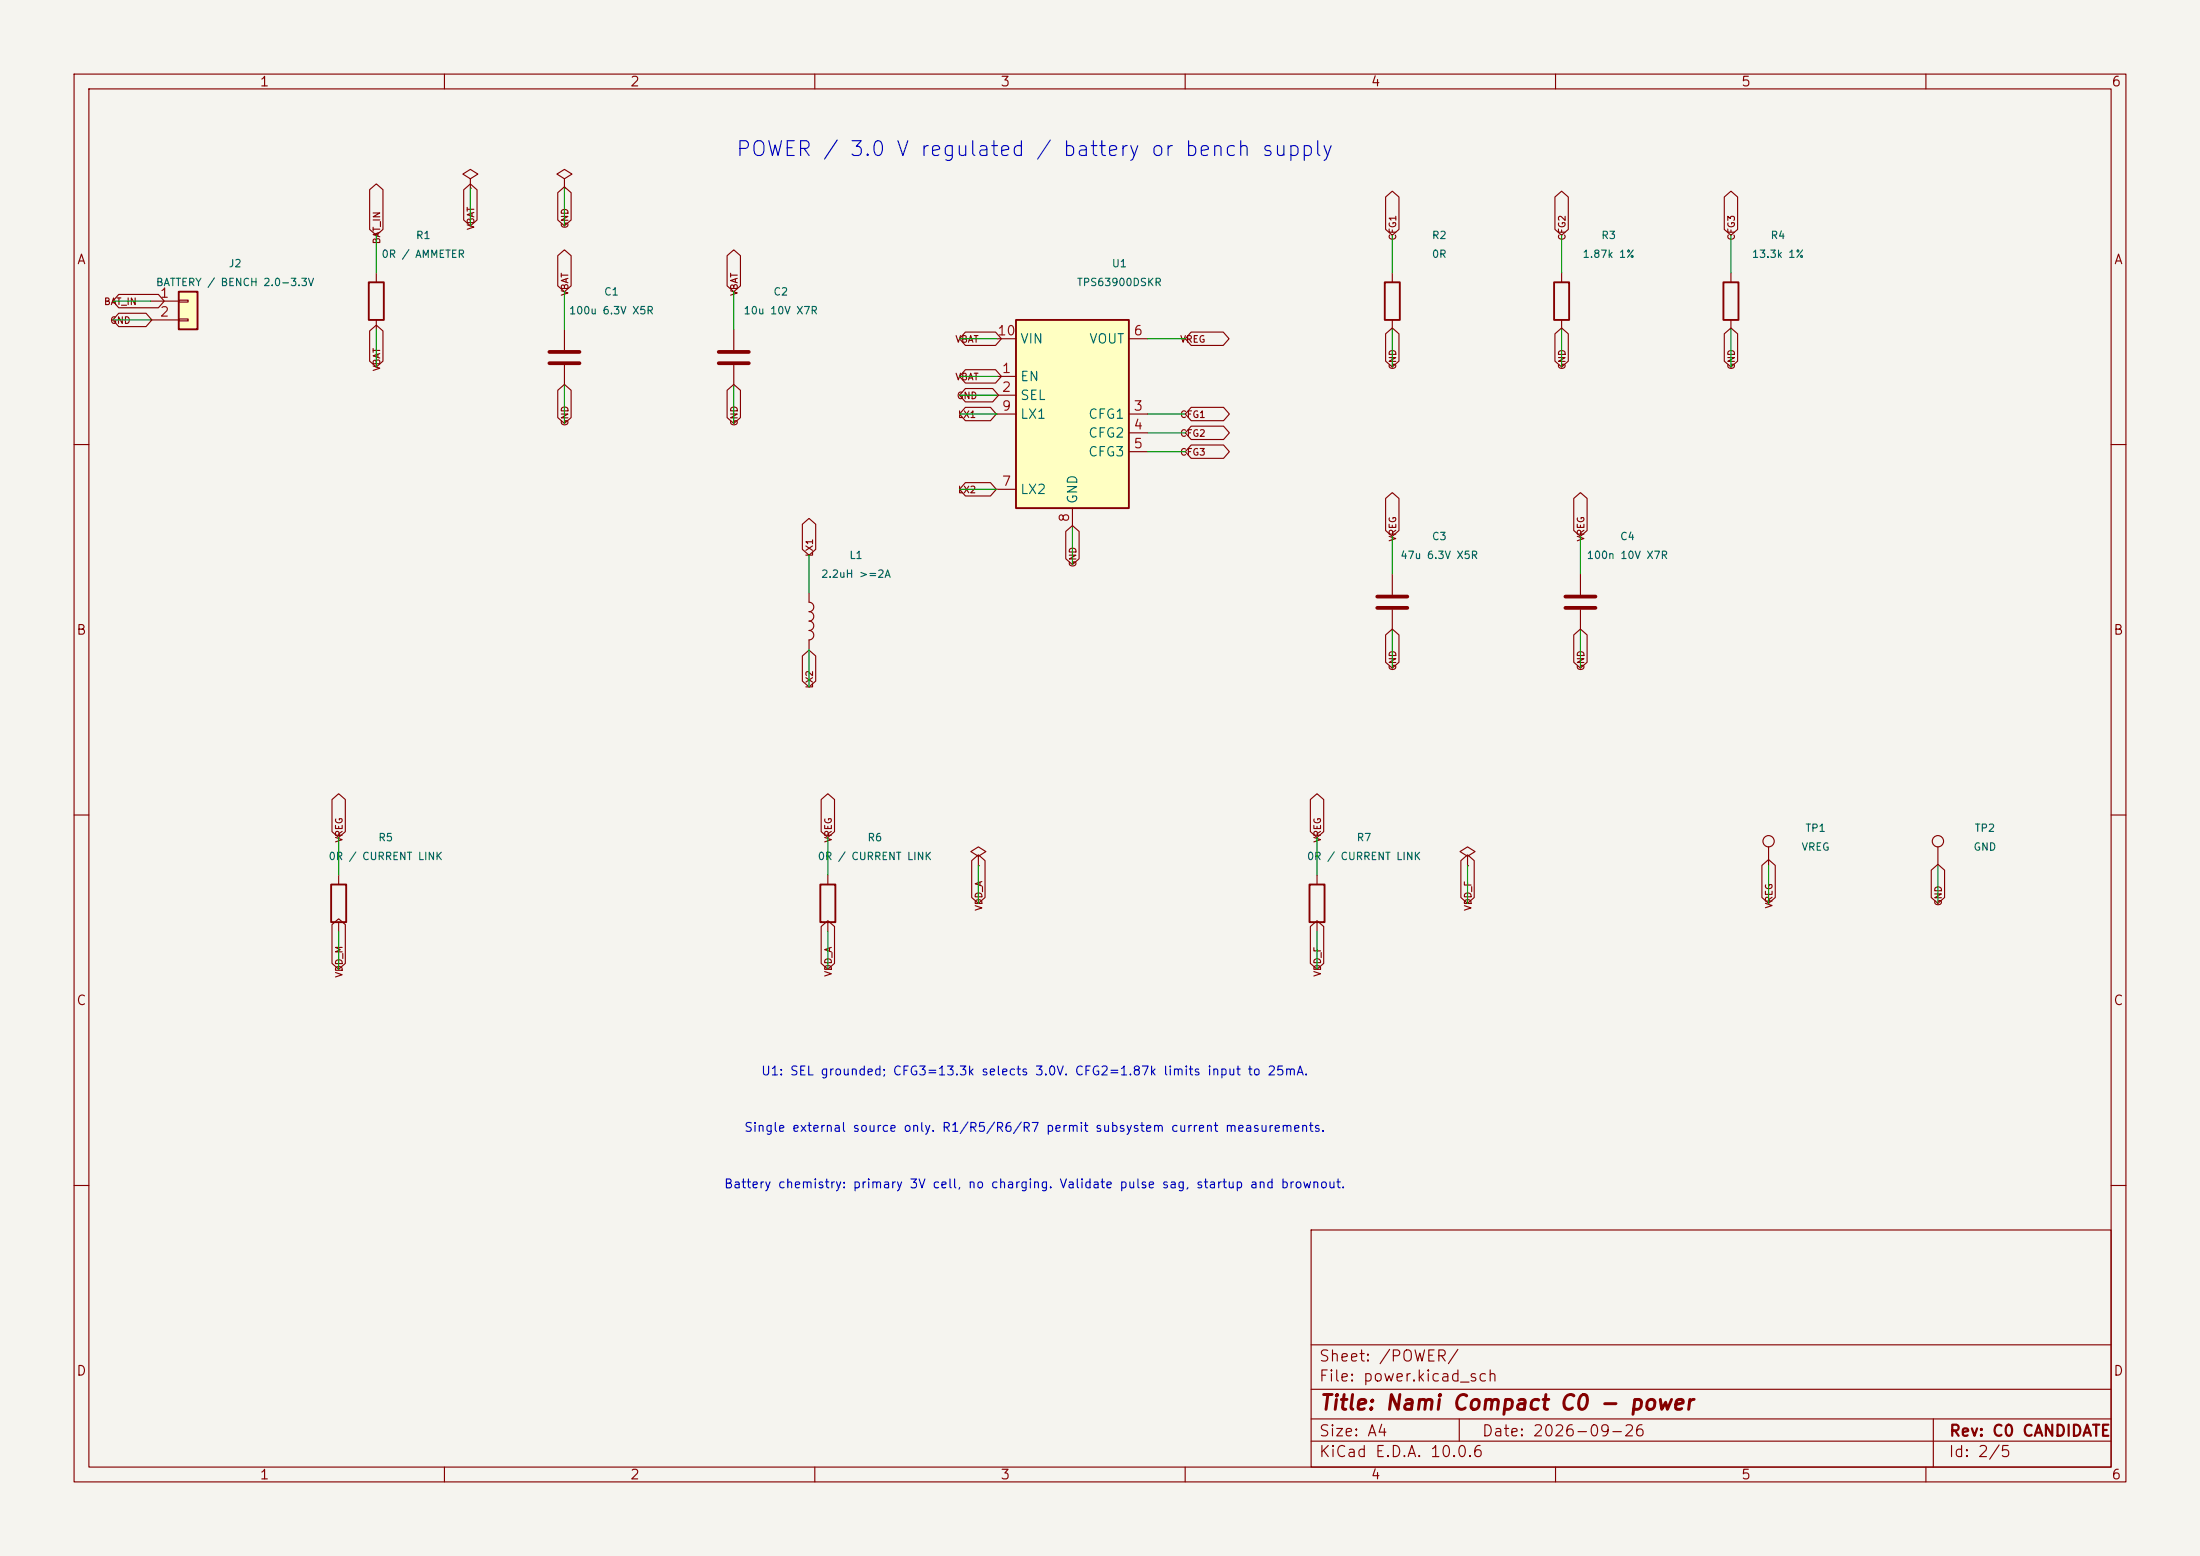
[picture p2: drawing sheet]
(kicad_sch (version 20250114) (generator "eeschema") (paper "A4") (title_block (title "Nami Compact C0 - power") (date "2026-09-26") (rev "C0 CANDIDATE")) (lib_symbols (symbol "Connector_Generic:Conn_01x02" (pin_names (offset 1.016) (hide yes)) (exclude_from_sim no) (in_bom yes) (on_board yes) (in_pos_files yes) (duplicate_pin_numbers_are_jumpers no) (property "Reference" "J" (at 0 2.54 0) (show_name no) (do_not_autoplace no) (effects (font (size 1.27 1.27)))) (property "Value" "Conn_01x02" (at 0 -5.08 0) (show_name no) (do_not_autoplace no) (effects (font (size 1.27 1.27)))) (property "Footprint" "" (at 0 0 0) (show_name no) (do_not_autoplace no) (hide yes) (effects (font (size 1.27 1.27)))) (property "Datasheet" "" (at 0 0 0) (show_name no) (do_not_autoplace no) (hide yes) (effects (font (size 1.27 1.27)))) (property "Description" "Generic connector, single row, 01x02, script generated (kicad-library-utils/schlib/autogen/connector/)" (at 0 0 0) (show_name no) (do_not_autoplace no) (hide yes) (effects (font (size 1.27 1.27)))) (property "ki_keywords" "connector" (at 0 0 0) (show_name no) (do_not_autoplace no) (hide yes) (effects (font (size 1.27 1.27)))) (property "ki_fp_filters" "Connector*:*_1x??_*" (at 0 0 0) (show_name no) (do_not_autoplace no) (hide yes) (effects (font (size 1.27 1.27)))) (symbol "Conn_01x02_1_1" (rectangle (start -1.27 1.27) (end 1.27 -3.81) (stroke (width 0.254) (type default)) (fill (type background))) (rectangle (start -1.27 0.127) (end 0 -0.127) (stroke (width 0.1524) (type default)) (fill (type none))) (rectangle (start -1.27 -2.413) (end 0 -2.667) (stroke (width 0.1524) (type default)) (fill (type none))) (pin passive line (at -5.08 0 0) (length 3.81) (name "Pin_1" (effects (font (size 1.27 1.27)))) (number "1" (effects (font (size 1.27 1.27))))) (pin passive line (at -5.08 -2.54 0) (length 3.81) (name "Pin_2" (effects (font (size 1.27 1.27)))) (number "2" (effects (font (size 1.27 1.27)))))) (embedded_fonts no)) (symbol "Device:R" (pin_numbers (hide yes)) (pin_names (offset 0)) (exclude_from_sim no) (in_bom yes) (on_board yes) (in_pos_files yes) (duplicate_pin_numbers_are_jumpers no) (property "Reference" "R" (at 2.032 0 90) (show_name no) (do_not_autoplace no) (effects (font (size 1.27 1.27)))) (property "Value" "R" (at 0 0 90) (show_name no) (do_not_autoplace no) (effects (font (size 1.27 1.27)))) (property "Footprint" "" (at -1.778 0 90) (show_name no) (do_not_autoplace no) (hide yes) (effects (font (size 1.27 1.27)))) (property "Datasheet" "" (at 0 0 0) (show_name no) (do_not_autoplace no) (hide yes) (effects (font (size 1.27 1.27)))) (property "Description" "Resistor" (at 0 0 0) (show_name no) (do_not_autoplace no) (hide yes) (effects (font (size 1.27 1.27)))) (property "ki_keywords" "R res resistor" (at 0 0 0) (show_name no) (do_not_autoplace no) (hide yes) (effects (font (size 1.27 1.27)))) (property "ki_fp_filters" "R_*" (at 0 0 0) (show_name no) (do_not_autoplace no) (hide yes) (effects (font (size 1.27 1.27)))) (symbol "R_0_1" (rectangle (start -1.016 -2.54) (end 1.016 2.54) (stroke (width 0.254) (type default)) (fill (type none)))) (symbol "R_1_1" (pin passive line (at 0 3.81 270) (length 1.27) (name "" (effects (font (size 1.27 1.27)))) (number "1" (effects (font (size 1.27 1.27))))) (pin passive line (at 0 -3.81 90) (length 1.27) (name "" (effects (font (size 1.27 1.27)))) (number "2" (effects (font (size 1.27 1.27)))))) (embedded_fonts no)) (symbol "power:PWR_FLAG" (power global) (pin_numbers (hide yes)) (pin_names (offset 0) (hide yes)) (exclude_from_sim no) (in_bom yes) (on_board yes) (in_pos_files yes) (duplicate_pin_numbers_are_jumpers no) (property "Reference" "#FLG" (at 0 1.905 0) (show_name no) (do_not_autoplace no) (hide yes) (effects (font (size 1.27 1.27)))) (property "Value" "PWR_FLAG" (at 0 3.81 0) (show_name no) (do_not_autoplace no) (effects (font (size 1.27 1.27)))) (property "Footprint" "" (at 0 0 0) (show_name no) (do_not_autoplace no) (hide yes) (effects (font (size 1.27 1.27)))) (property "Datasheet" "" (at 0 0 0) (show_name no) (do_not_autoplace no) (hide yes) (effects (font (size 1.27 1.27)))) (property "Description" "Special symbol for telling ERC where power comes from" (at 0 0 0) (show_name no) (do_not_autoplace no) (hide yes) (effects (font (size 1.27 1.27)))) (property "ki_keywords" "flag power" (at 0 0 0) (show_name no) (do_not_autoplace no) (hide yes) (effects (font (size 1.27 1.27)))) (symbol "PWR_FLAG_0_0" (pin power_out line (at 0 0 90) (length 0) (name "" (effects (font (size 1.27 1.27)))) (number "1" (effects (font (size 1.27 1.27)))))) (symbol "PWR_FLAG_0_1" (polyline (pts (xy 0 0) (xy 0 1.27) (xy -1.016 1.905) (xy 0 2.54) (xy 1.016 1.905) (xy 0 1.27)) (stroke (width 0) (type default)) (fill (type none)))) (embedded_fonts no)) (symbol "Device:C" (pin_numbers (hide yes)) (pin_names (offset 0.254)) (exclude_from_sim no) (in_bom yes) (on_board yes) (in_pos_files yes) (duplicate_pin_numbers_are_jumpers no) (property "Reference" "C" (at 0.635 2.54 0) (show_name no) (do_not_autoplace no) (effects (font (size 1.27 1.27)) (justify left))) (property "Value" "C" (at 0.635 -2.54 0) (show_name no) (do_not_autoplace no) (effects (font (size 1.27 1.27)) (justify left))) (property "Footprint" "" (at 0.9652 -3.81 0) (show_name no) (do_not_autoplace no) (hide yes) (effects (font (size 1.27 1.27)))) (property "Datasheet" "" (at 0 0 0) (show_name no) (do_not_autoplace no) (hide yes) (effects (font (size 1.27 1.27)))) (property "Description" "Unpolarized capacitor" (at 0 0 0) (show_name no) (do_not_autoplace no) (hide yes) (effects (font (size 1.27 1.27)))) (property "ki_keywords" "cap capacitor" (at 0 0 0) (show_name no) (do_not_autoplace no) (hide yes) (effects (font (size 1.27 1.27)))) (property "ki_fp_filters" "C_*" (at 0 0 0) (show_name no) (do_not_autoplace no) (hide yes) (effects (font (size 1.27 1.27)))) (symbol "C_0_1" (polyline (pts (xy -2.032 0.762) (xy 2.032 0.762)) (stroke (width 0.508) (type default)) (fill (type none))) (polyline (pts (xy -2.032 -0.762) (xy 2.032 -0.762)) (stroke (width 0.508) (type default)) (fill (type none)))) (symbol "C_1_1" (pin passive line (at 0 3.81 270) (length 2.794) (name "" (effects (font (size 1.27 1.27)))) (number "1" (effects (font (size 1.27 1.27))))) (pin passive line (at 0 -3.81 90) (length 2.794) (name "" (effects (font (size 1.27 1.27)))) (number "2" (effects (font (size 1.27 1.27)))))) (embedded_fonts no)) (symbol "Regulator_Switching:TPS63900" (exclude_from_sim no) (in_bom yes) (on_board yes) (in_pos_files yes) (duplicate_pin_numbers_are_jumpers no) (property "Reference" "U" (at -7.62 13.97 0) (show_name no) (do_not_autoplace no) (effects (font (size 1.27 1.27)) (justify left))) (property "Value" "TPS63900" (at 5.08 13.97 0) (show_name no) (do_not_autoplace no) (effects (font (size 1.27 1.27)))) (property "Footprint" "Package_SON:WSON-10-1EP_2.5x2.5mm_P0.5mm_EP1.2x2mm_ThermalVias" (at 21.59 -13.97 0) (show_name no) (do_not_autoplace no) (hide yes) (effects (font (size 1.27 1.27)))) (property "Datasheet" "https://www.ti.com/lit/ds/symlink/tps63900.pdf" (at -7.62 13.97 0) (show_name no) (do_not_autoplace no) (hide yes) (effects (font (size 1.27 1.27)))) (property "Description" "Buck-Boost Converter, 1.8-5.5V Input Voltage, 0.4A Switch Current, Adjustable 1.8-5V Output Voltage, WSON-10" (at 0 0 0) (show_name no) (do_not_autoplace no) (hide yes) (effects (font (size 1.27 1.27)))) (property "ki_keywords" "Buck-Boost adjustable converter" (at 0 0 0) (show_name no) (do_not_autoplace no) (hide yes) (effects (font (size 1.27 1.27)))) (property "ki_fp_filters" "WSON*10*1EP*2.5x2.5*P0.5*" (at 0 0 0) (show_name no) (do_not_autoplace no) (hide yes) (effects (font (size 1.27 1.27)))) (symbol "TPS63900_0_1" (rectangle (start -7.62 12.7) (end 7.62 -12.7) (stroke (width 0.254) (type default)) (fill (type background)))) (symbol "TPS63900_1_1" (pin input line (at -10.16 5.08 0) (length 2.54) (name "EN" (effects (font (size 1.27 1.27)))) (number "1" (effects (font (size 1.27 1.27))))) (pin input line (at -10.16 2.54 0) (length 2.54) (name "SEL" (effects (font (size 1.27 1.27)))) (number "2" (effects (font (size 1.27 1.27))))) (pin input line (at 10.16 0 180) (length 2.54) (name "CFG1" (effects (font (size 1.27 1.27)))) (number "3" (effects (font (size 1.27 1.27))))) (pin input line (at 10.16 -2.54 180) (length 2.54) (name "CFG2" (effects (font (size 1.27 1.27)))) (number "4" (effects (font (size 1.27 1.27))))) (pin input line (at 10.16 -5.08 180) (length 2.54) (name "CFG3" (effects (font (size 1.27 1.27)))) (number "5" (effects (font (size 1.27 1.27))))) (pin power_out line (at 10.16 10.16 180) (length 2.54) (name "VOUT" (effects (font (size 1.27 1.27)))) (number "6" (effects (font (size 1.27 1.27))))) (pin input line (at -10.16 -10.16 0) (length 2.54) (name "LX2" (effects (font (size 1.27 1.27)))) (number "7" (effects (font (size 1.27 1.27))))) (pin power_in line (at 0 -15.24 90) (length 2.54) (name "GND" (effects (font (size 1.27 1.27)))) (number "8" (effects (font (size 1.27 1.27))))) (pin input line (at -10.16 0 0) (length 2.54) (name "LX1" (effects (font (size 1.27 1.27)))) (number "9" (effects (font (size 1.27 1.27))))) (pin power_in line (at -10.16 10.16 0) (length 2.54) (name "VIN" (effects (font (size 1.27 1.27)))) (number "10" (effects (font (size 1.27 1.27))))) (pin passive line (at 0 -15.24 90) (length 2.54) (hide yes) (name "GND" (effects (font (size 1.27 1.27)))) (number "11" (effects (font (size 1.27 1.27)))))) (embedded_fonts no)) (symbol "Device:L" (pin_numbers (hide yes)) (pin_names (offset 1.016) (hide yes)) (exclude_from_sim no) (in_bom yes) (on_board yes) (in_pos_files yes) (duplicate_pin_numbers_are_jumpers no) (property "Reference" "L" (at -1.27 0 90) (show_name no) (do_not_autoplace no) (effects (font (size 1.27 1.27)))) (property "Value" "L" (at 1.905 0 90) (show_name no) (do_not_autoplace no) (effects (font (size 1.27 1.27)))) (property "Footprint" "" (at 0 0 0) (show_name no) (do_not_autoplace no) (hide yes) (effects (font (size 1.27 1.27)))) (property "Datasheet" "" (at 0 0 0) (show_name no) (do_not_autoplace no) (hide yes) (effects (font (size 1.27 1.27)))) (property "Description" "Inductor" (at 0 0 0) (show_name no) (do_not_autoplace no) (hide yes) (effects (font (size 1.27 1.27)))) (property "ki_keywords" "inductor choke coil reactor magnetic" (at 0 0 0) (show_name no) (do_not_autoplace no) (hide yes) (effects (font (size 1.27 1.27)))) (property "ki_fp_filters" "Choke_* *Coil* Inductor_* L_*" (at 0 0 0) (show_name no) (do_not_autoplace no) (hide yes) (effects (font (size 1.27 1.27)))) (symbol "L_0_1" (arc (start 0 2.54) (mid 0.6323 1.905) (end 0 1.27) (stroke (width 0) (type default)) (fill (type none))) (arc (start 0 1.27) (mid 0.6323 0.635) (end 0 0) (stroke (width 0) (type default)) (fill (type none))) (arc (start 0 0) (mid 0.6323 -0.635) (end 0 -1.27) (stroke (width 0) (type default)) (fill (type none))) (arc (start 0 -1.27) (mid 0.6323 -1.905) (end 0 -2.54) (stroke (width 0) (type default)) (fill (type none)))) (symbol "L_1_1" (pin passive line (at 0 3.81 270) (length 1.27) (name "1" (effects (font (size 1.27 1.27)))) (number "1" (effects (font (size 1.27 1.27))))) (pin passive line (at 0 -3.81 90) (length 1.27) (name "2" (effects (font (size 1.27 1.27)))) (number "2" (effects (font (size 1.27 1.27)))))) (embedded_fonts no)) (symbol "Connector:TestPoint" (pin_numbers (hide yes)) (pin_names (offset 0.762) (hide yes)) (exclude_from_sim no) (in_bom yes) (on_board yes) (in_pos_files yes) (duplicate_pin_numbers_are_jumpers no) (property "Reference" "TP" (at 0 6.858 0) (show_name no) (do_not_autoplace no) (effects (font (size 1.27 1.27)))) (property "Value" "TestPoint" (at 0 5.08 0) (show_name no) (do_not_autoplace no) (effects (font (size 1.27 1.27)))) (property "Footprint" "" (at 5.08 0 0) (show_name no) (do_not_autoplace no) (hide yes) (effects (font (size 1.27 1.27)))) (property "Datasheet" "" (at 5.08 0 0) (show_name no) (do_not_autoplace no) (hide yes) (effects (font (size 1.27 1.27)))) (property "Description" "test point" (at 0 0 0) (show_name no) (do_not_autoplace no) (hide yes) (effects (font (size 1.27 1.27)))) (property "ki_keywords" "test point tp" (at 0 0 0) (show_name no) (do_not_autoplace no) (hide yes) (effects (font (size 1.27 1.27)))) (property "ki_fp_filters" "Pin* Test*" (at 0 0 0) (show_name no) (do_not_autoplace no) (hide yes) (effects (font (size 1.27 1.27)))) (symbol "TestPoint_0_1" (circle (center 0 3.302) (radius 0.762) (stroke (width 0) (type default)) (fill (type none)))) (symbol "TestPoint_1_1" (pin passive line (at 0 0 90) (length 2.54) (name "1" (effects (font (size 1.27 1.27)))) (number "1" (effects (font (size 1.27 1.27)))))) (embedded_fonts no))) (text "POWER / 3.0 V regulated / battery or bench supply" (at 139.7 20.32 0) (effects (font (size 2 2)))) (text "U1: SEL grounded; CFG3=13.3k selects 3.0V. CFG2=1.87k limits input to 25mA." (at 139.7 144.78 0) (effects (font (size 1.2 1.2)))) (text "Single external source only. R1/R5/R6/R7 permit subsystem current measurements." (at 139.7 152.4 0) (effects (font (size 1.2 1.2)))) (text "Battery chemistry: primary 3V cell, no charging. Validate pulse sag, startup and brownout." (at 139.7 160.02 0) (effects (font (size 1.2 1.2)))) (symbol (lib_id "Connector_Generic:Conn_01x02") (at 25.4 40.64 0) (unit 1) (in_bom yes) (on_board yes) (dnp no) (property "Reference" "J2" (at 31.75 35.56 0) (effects (font (size 1.0 1.0)))) (property "Value" "BATTERY / BENCH 2.0-3.3V" (at 31.75 38.1 0) (effects (font (size 1.0 1.0)))) (property "Footprint" "Nami:WirePads_2_P2.5" (at 25.4 40.64 0) (effects (font (size 1.0 1.0)) (hide yes))) (property "Datasheet" "" (at 25.4 40.64 0) (effects (font (size 1.0 1.0)) (hide yes))) (property "MPN" "" (at 25.4 40.64 0) (effects (font (size 1.0 1.0)) (hide yes))) (property "DesignNote" "Bare solder pads; external strain relief required; no purchased connector" (at 25.4 40.64 0) (effects (font (size 1.0 1.0)) (hide yes))) (pin "1") (pin "2")) (wire (pts (xy 20.32 40.64) (xy 15.24 40.64)) (stroke (width 0) (type default))) (global_label "BAT_IN" (shape bidirectional) (at 15.24 40.64 0) (effects (font (size 0.9 0.9)))) (wire (pts (xy 20.32 43.18) (xy 15.24 43.18)) (stroke (width 0) (type default))) (global_label "GND" (shape bidirectional) (at 15.24 43.18 0) (effects (font (size 0.9 0.9)))) (symbol (lib_id "Device:R") (at 50.8 40.64 0) (unit 1) (in_bom yes) (on_board yes) (dnp no) (property "Reference" "R1" (at 57.15 31.75 0) (effects (font (size 1.0 1.0)))) (property "Value" "0R / AMMETER" (at 57.15 34.29 0) (effects (font (size 1.0 1.0)))) (property "Footprint" "Resistor_SMD:R_0603_1608Metric" (at 50.8 40.64 0) (effects (font (size 1.0 1.0)) (hide yes))) (property "Datasheet" "" (at 50.8 40.64 0) (effects (font (size 1.0 1.0)) (hide yes))) (property "MPN" "" (at 50.8 40.64 0) (effects (font (size 1.0 1.0)) (hide yes))) (property "DesignNote" "Remove to insert current meter; never attach two supplies" (at 50.8 40.64 0) (effects (font (size 1.0 1.0)) (hide yes))) (pin "1") (pin "2")) (wire (pts (xy 50.8 36.83) (xy 50.8 31.75)) (stroke (width 0) (type default))) (global_label "BAT_IN" (shape bidirectional) (at 50.8 31.75 270) (effects (font (size 0.9 0.9)))) (wire (pts (xy 50.8 44.45) (xy 50.8 49.53)) (stroke (width 0) (type default))) (global_label "VBAT" (shape bidirectional) (at 50.8 49.53 90) (effects (font (size 0.9 0.9)))) (symbol (lib_id "power:PWR_FLAG") (at 63.5 25.4 0) (unit 1) (in_bom no) (on_board no) (dnp no) (property "Reference" "#FLG01" (at 69.85 20.32 0) (effects (font (size 1.0 1.0)) (hide yes))) (property "Value" "PWR_FLAG" (at 69.85 22.86 0) (effects (font (size 1.0 1.0)) (hide yes))) (property "Footprint" "" (at 63.5 25.4 0) (effects (font (size 1.0 1.0)) (hide yes))) (property "Datasheet" "" (at 63.5 25.4 0) (effects (font (size 1.0 1.0)) (hide yes))) (property "MPN" "" (at 63.5 25.4 0) (effects (font (size 1.0 1.0)) (hide yes))) (property "DesignNote" "" (at 63.5 25.4 0) (effects (font (size 1.0 1.0)) (hide yes))) (pin "1")) (wire (pts (xy 63.5 25.4) (xy 63.5 30.48)) (stroke (width 0) (type default))) (global_label "VBAT" (shape bidirectional) (at 63.5 30.48 90) (effects (font (size 0.9 0.9)))) (symbol (lib_id "power:PWR_FLAG") (at 76.2 25.4 0) (unit 1) (in_bom no) (on_board no) (dnp no) (property "Reference" "#FLG02" (at 82.55 20.32 0) (effects (font (size 1.0 1.0)) (hide yes))) (property "Value" "PWR_FLAG" (at 82.55 22.86 0) (effects (font (size 1.0 1.0)) (hide yes))) (property "Footprint" "" (at 76.2 25.4 0) (effects (font (size 1.0 1.0)) (hide yes))) (property "Datasheet" "" (at 76.2 25.4 0) (effects (font (size 1.0 1.0)) (hide yes))) (property "MPN" "" (at 76.2 25.4 0) (effects (font (size 1.0 1.0)) (hide yes))) (property "DesignNote" "" (at 76.2 25.4 0) (effects (font (size 1.0 1.0)) (hide yes))) (pin "1")) (wire (pts (xy 76.2 25.4) (xy 76.2 30.48)) (stroke (width 0) (type default))) (global_label "GND" (shape bidirectional) (at 76.2 30.48 90) (effects (font (size 0.9 0.9)))) (symbol (lib_id "Device:C") (at 76.2 48.26 0) (unit 1) (in_bom yes) (on_board yes) (dnp no) (property "Reference" "C1" (at 82.55 39.37 0) (effects (font (size 1.0 1.0)))) (property "Value" "100u 6.3V X5R" (at 82.55 41.91 0) (effects (font (size 1.0 1.0)))) (property "Footprint" "Capacitor_SMD:C_1210_3225Metric" (at 76.2 48.26 0) (effects (font (size 1.0 1.0)) (hide yes))) (property "Datasheet" "" (at 76.2 48.26 0) (effects (font (size 1.0 1.0)) (hide yes))) (property "MPN" "GRM32ER60J107ME20L" (at 76.2 48.26 0) (effects (font (size 1.0 1.0)) (hide yes))) (property "DesignNote" "Verify effective capacitance and cold-cell startup" (at 76.2 48.26 0) (effects (font (size 1.0 1.0)) (hide yes))) (pin "1") (pin "2")) (wire (pts (xy 76.2 44.45) (xy 76.2 39.37)) (stroke (width 0) (type default))) (global_label "VBAT" (shape bidirectional) (at 76.2 39.37 270) (effects (font (size 0.9 0.9)))) (wire (pts (xy 76.2 52.07) (xy 76.2 57.15)) (stroke (width 0) (type default))) (global_label "GND" (shape bidirectional) (at 76.2 57.15 90) (effects (font (size 0.9 0.9)))) (symbol (lib_id "Device:C") (at 99.06 48.26 0) (unit 1) (in_bom yes) (on_board yes) (dnp no) (property "Reference" "C2" (at 105.41 39.37 0) (effects (font (size 1.0 1.0)))) (property "Value" "10u 10V X7R" (at 105.41 41.91 0) (effects (font (size 1.0 1.0)))) (property "Footprint" "Capacitor_SMD:C_0805_2012Metric" (at 99.06 48.26 0) (effects (font (size 1.0 1.0)) (hide yes))) (property "Datasheet" "" (at 99.06 48.26 0) (effects (font (size 1.0 1.0)) (hide yes))) (property "MPN" "" (at 99.06 48.26 0) (effects (font (size 1.0 1.0)) (hide yes))) (property "DesignNote" "" (at 99.06 48.26 0) (effects (font (size 1.0 1.0)) (hide yes))) (pin "1") (pin "2")) (wire (pts (xy 99.06 44.45) (xy 99.06 39.37)) (stroke (width 0) (type default))) (global_label "VBAT" (shape bidirectional) (at 99.06 39.37 270) (effects (font (size 0.9 0.9)))) (wire (pts (xy 99.06 52.07) (xy 99.06 57.15)) (stroke (width 0) (type default))) (global_label "GND" (shape bidirectional) (at 99.06 57.15 90) (effects (font (size 0.9 0.9)))) (symbol (lib_id "Regulator_Switching:TPS63900") (at 144.78 55.88 0) (unit 1) (in_bom yes) (on_board yes) (dnp no) (property "Reference" "U1" (at 151.13 35.56 0) (effects (font (size 1.0 1.0)))) (property "Value" "TPS63900DSKR" (at 151.13 38.1 0) (effects (font (size 1.0 1.0)))) (property "Footprint" "Package_SON:WSON-10-1EP_2.5x2.5mm_P0.5mm_EP1.2x2mm" (at 144.78 55.88 0) (effects (font (size 1.0 1.0)) (hide yes))) (property "Datasheet" "" (at 144.78 55.88 0) (effects (font (size 1.0 1.0)) (hide yes))) (property "MPN" "TPS63900DSKR" (at 144.78 55.88 0) (effects (font (size 1.0 1.0)) (hide yes))) (property "DesignNote" "" (at 144.78 55.88 0) (effects (font (size 1.0 1.0)) (hide yes))) (pin "1") (pin "2") (pin "3") (pin "4") (pin "5") (pin "6") (pin "7") (pin "8") (pin "9") (pin "10") (pin "11")) (wire (pts (xy 134.62 50.8) (xy 129.54 50.8)) (stroke (width 0) (type default))) (global_label "VBAT" (shape bidirectional) (at 129.54 50.8 0) (effects (font (size 0.9 0.9)))) (wire (pts (xy 134.62 53.34) (xy 129.54 53.34)) (stroke (width 0) (type default))) (global_label "GND" (shape bidirectional) (at 129.54 53.34 0) (effects (font (size 0.9 0.9)))) (wire (pts (xy 154.94 55.88) (xy 160.02 55.88)) (stroke (width 0) (type default))) (global_label "CFG1" (shape bidirectional) (at 160.02 55.88 180) (effects (font (size 0.9 0.9)))) (wire (pts (xy 154.94 58.42) (xy 160.02 58.42)) (stroke (width 0) (type default))) (global_label "CFG2" (shape bidirectional) (at 160.02 58.42 180) (effects (font (size 0.9 0.9)))) (wire (pts (xy 154.94 60.96) (xy 160.02 60.96)) (stroke (width 0) (type default))) (global_label "CFG3" (shape bidirectional) (at 160.02 60.96 180) (effects (font (size 0.9 0.9)))) (wire (pts (xy 154.94 45.72) (xy 160.02 45.72)) (stroke (width 0) (type default))) (global_label "VREG" (shape bidirectional) (at 160.02 45.72 180) (effects (font (size 0.9 0.9)))) (wire (pts (xy 134.62 66.04) (xy 129.54 66.04)) (stroke (width 0) (type default))) (global_label "LX2" (shape bidirectional) (at 129.54 66.04 0) (effects (font (size 0.9 0.9)))) (wire (pts (xy 144.78 71.12) (xy 144.78 76.2)) (stroke (width 0) (type default))) (global_label "GND" (shape bidirectional) (at 144.78 76.2 90) (effects (font (size 0.9 0.9)))) (wire (pts (xy 134.62 55.88) (xy 129.54 55.88)) (stroke (width 0) (type default))) (global_label "LX1" (shape bidirectional) (at 129.54 55.88 0) (effects (font (size 0.9 0.9)))) (wire (pts (xy 134.62 45.72) (xy 129.54 45.72)) (stroke (width 0) (type default))) (global_label "VBAT" (shape bidirectional) (at 129.54 45.72 0) (effects (font (size 0.9 0.9)))) (symbol (lib_id "Device:L") (at 109.22 83.82 0) (unit 1) (in_bom yes) (on_board yes) (dnp no) (property "Reference" "L1" (at 115.57 74.92999999999999 0) (effects (font (size 1.0 1.0)))) (property "Value" "2.2uH >=2A" (at 115.57 77.46999999999998 0) (effects (font (size 1.0 1.0)))) (property "Footprint" "Inductor_SMD:L_Coilcraft_XAL4020-XXX" (at 109.22 83.82 0) (effects (font (size 1.0 1.0)) (hide yes))) (property "Datasheet" "" (at 109.22 83.82 0) (effects (font (size 1.0 1.0)) (hide yes))) (property "MPN" "XAL4020-222MEC" (at 109.22 83.82 0) (effects (font (size 1.0 1.0)) (hide yes))) (property "DesignNote" "Verify land pattern before procurement" (at 109.22 83.82 0) (effects (font (size 1.0 1.0)) (hide yes))) (pin "1") (pin "2")) (wire (pts (xy 109.22 80.01) (xy 109.22 74.93)) (stroke (width 0) (type default))) (global_label "LX1" (shape bidirectional) (at 109.22 74.93 270) (effects (font (size 0.9 0.9)))) (wire (pts (xy 109.22 87.63) (xy 109.22 92.71)) (stroke (width 0) (type default))) (global_label "LX2" (shape bidirectional) (at 109.22 92.71 90) (effects (font (size 0.9 0.9)))) (symbol (lib_id "Device:R") (at 187.96 40.64 0) (unit 1) (in_bom yes) (on_board yes) (dnp no) (property "Reference" "R2" (at 194.31 31.75 0) (effects (font (size 1.0 1.0)))) (property "Value" "0R" (at 194.31 34.29 0) (effects (font (size 1.0 1.0)))) (property "Footprint" "Resistor_SMD:R_0603_1608Metric" (at 187.96 40.64 0) (effects (font (size 1.0 1.0)) (hide yes))) (property "Datasheet" "" (at 187.96 40.64 0) (effects (font (size 1.0 1.0)) (hide yes))) (property "MPN" "" (at 187.96 40.64 0) (effects (font (size 1.0 1.0)) (hide yes))) (property "DesignNote" "" (at 187.96 40.64 0) (effects (font (size 1.0 1.0)) (hide yes))) (pin "1") (pin "2")) (wire (pts (xy 187.96 36.83) (xy 187.96 31.75)) (stroke (width 0) (type default))) (global_label "CFG1" (shape bidirectional) (at 187.96 31.75 270) (effects (font (size 0.9 0.9)))) (wire (pts (xy 187.96 44.45) (xy 187.96 49.53)) (stroke (width 0) (type default))) (global_label "GND" (shape bidirectional) (at 187.96 49.53 90) (effects (font (size 0.9 0.9)))) (symbol (lib_id "Device:R") (at 210.82 40.64 0) (unit 1) (in_bom yes) (on_board yes) (dnp no) (property "Reference" "R3" (at 217.17 31.75 0) (effects (font (size 1.0 1.0)))) (property "Value" "1.87k 1%" (at 217.17 34.29 0) (effects (font (size 1.0 1.0)))) (property "Footprint" "Resistor_SMD:R_0603_1608Metric" (at 210.82 40.64 0) (effects (font (size 1.0 1.0)) (hide yes))) (property "Datasheet" "" (at 210.82 40.64 0) (effects (font (size 1.0 1.0)) (hide yes))) (property "MPN" "" (at 210.82 40.64 0) (effects (font (size 1.0 1.0)) (hide yes))) (property "DesignNote" "25mA input-current limit; measure startup and flash load" (at 210.82 40.64 0) (effects (font (size 1.0 1.0)) (hide yes))) (pin "1") (pin "2")) (wire (pts (xy 210.82 36.83) (xy 210.82 31.75)) (stroke (width 0) (type default))) (global_label "CFG2" (shape bidirectional) (at 210.82 31.75 270) (effects (font (size 0.9 0.9)))) (wire (pts (xy 210.82 44.45) (xy 210.82 49.53)) (stroke (width 0) (type default))) (global_label "GND" (shape bidirectional) (at 210.82 49.53 90) (effects (font (size 0.9 0.9)))) (symbol (lib_id "Device:R") (at 233.68 40.64 0) (unit 1) (in_bom yes) (on_board yes) (dnp no) (property "Reference" "R4" (at 240.03 31.75 0) (effects (font (size 1.0 1.0)))) (property "Value" "13.3k 1%" (at 240.03 34.29 0) (effects (font (size 1.0 1.0)))) (property "Footprint" "Resistor_SMD:R_0603_1608Metric" (at 233.68 40.64 0) (effects (font (size 1.0 1.0)) (hide yes))) (property "Datasheet" "" (at 233.68 40.64 0) (effects (font (size 1.0 1.0)) (hide yes))) (property "MPN" "" (at 233.68 40.64 0) (effects (font (size 1.0 1.0)) (hide yes))) (property "DesignNote" "SEL=0 selects 3.0V" (at 233.68 40.64 0) (effects (font (size 1.0 1.0)) (hide yes))) (pin "1") (pin "2")) (wire (pts (xy 233.68 36.83) (xy 233.68 31.75)) (stroke (width 0) (type default))) (global_label "CFG3" (shape bidirectional) (at 233.68 31.75 270) (effects (font (size 0.9 0.9)))) (wire (pts (xy 233.68 44.45) (xy 233.68 49.53)) (stroke (width 0) (type default))) (global_label "GND" (shape bidirectional) (at 233.68 49.53 90) (effects (font (size 0.9 0.9)))) (symbol (lib_id "Device:C") (at 187.96 81.28 0) (unit 1) (in_bom yes) (on_board yes) (dnp no) (property "Reference" "C3" (at 194.31 72.39 0) (effects (font (size 1.0 1.0)))) (property "Value" "47u 6.3V X5R" (at 194.31 74.92999999999999 0) (effects (font (size 1.0 1.0)))) (property "Footprint" "Capacitor_SMD:C_1210_3225Metric" (at 187.96 81.28 0) (effects (font (size 1.0 1.0)) (hide yes))) (property "Datasheet" "" (at 187.96 81.28 0) (effects (font (size 1.0 1.0)) (hide yes))) (property "MPN" "" (at 187.96 81.28 0) (effects (font (size 1.0 1.0)) (hide yes))) (property "DesignNote" "" (at 187.96 81.28 0) (effects (font (size 1.0 1.0)) (hide yes))) (pin "1") (pin "2")) (wire (pts (xy 187.96 77.47) (xy 187.96 72.39)) (stroke (width 0) (type default))) (global_label "VREG" (shape bidirectional) (at 187.96 72.39 270) (effects (font (size 0.9 0.9)))) (wire (pts (xy 187.96 85.09) (xy 187.96 90.17)) (stroke (width 0) (type default))) (global_label "GND" (shape bidirectional) (at 187.96 90.17 90) (effects (font (size 0.9 0.9)))) (symbol (lib_id "Device:C") (at 213.36 81.28 0) (unit 1) (in_bom yes) (on_board yes) (dnp no) (property "Reference" "C4" (at 219.71 72.39 0) (effects (font (size 1.0 1.0)))) (property "Value" "100n 10V X7R" (at 219.71 74.92999999999999 0) (effects (font (size 1.0 1.0)))) (property "Footprint" "Capacitor_SMD:C_0603_1608Metric" (at 213.36 81.28 0) (effects (font (size 1.0 1.0)) (hide yes))) (property "Datasheet" "" (at 213.36 81.28 0) (effects (font (size 1.0 1.0)) (hide yes))) (property "MPN" "" (at 213.36 81.28 0) (effects (font (size 1.0 1.0)) (hide yes))) (property "DesignNote" "" (at 213.36 81.28 0) (effects (font (size 1.0 1.0)) (hide yes))) (pin "1") (pin "2")) (wire (pts (xy 213.36 77.47) (xy 213.36 72.39)) (stroke (width 0) (type default))) (global_label "VREG" (shape bidirectional) (at 213.36 72.39 270) (effects (font (size 0.9 0.9)))) (wire (pts (xy 213.36 85.09) (xy 213.36 90.17)) (stroke (width 0) (type default))) (global_label "GND" (shape bidirectional) (at 213.36 90.17 90) (effects (font (size 0.9 0.9)))) (symbol (lib_id "Device:R") (at 45.72 121.92 0) (unit 1) (in_bom yes) (on_board yes) (dnp no) (property "Reference" "R5" (at 52.07 113.03 0) (effects (font (size 1.0 1.0)))) (property "Value" "0R / CURRENT LINK" (at 52.07 115.57 0) (effects (font (size 1.0 1.0)))) (property "Footprint" "Resistor_SMD:R_0603_1608Metric" (at 45.72 121.92 0) (effects (font (size 1.0 1.0)) (hide yes))) (property "Datasheet" "" (at 45.72 121.92 0) (effects (font (size 1.0 1.0)) (hide yes))) (property "MPN" "" (at 45.72 121.92 0) (effects (font (size 1.0 1.0)) (hide yes))) (property "DesignNote" "" (at 45.72 121.92 0) (effects (font (size 1.0 1.0)) (hide yes))) (pin "1") (pin "2")) (wire (pts (xy 45.72 118.11) (xy 45.72 113.03)) (stroke (width 0) (type default))) (global_label "VREG" (shape bidirectional) (at 45.72 113.03 270) (effects (font (size 0.9 0.9)))) (wire (pts (xy 45.72 125.73) (xy 45.72 130.81)) (stroke (width 0) (type default))) (global_label "VDD_M" (shape bidirectional) (at 45.72 130.81 90) (effects (font (size 0.9 0.9)))) (symbol (lib_id "Device:R") (at 111.76 121.92 0) (unit 1) (in_bom yes) (on_board yes) (dnp no) (property "Reference" "R6" (at 118.11 113.03 0) (effects (font (size 1.0 1.0)))) (property "Value" "0R / CURRENT LINK" (at 118.11 115.57 0) (effects (font (size 1.0 1.0)))) (property "Footprint" "Resistor_SMD:R_0603_1608Metric" (at 111.76 121.92 0) (effects (font (size 1.0 1.0)) (hide yes))) (property "Datasheet" "" (at 111.76 121.92 0) (effects (font (size 1.0 1.0)) (hide yes))) (property "MPN" "" (at 111.76 121.92 0) (effects (font (size 1.0 1.0)) (hide yes))) (property "DesignNote" "" (at 111.76 121.92 0) (effects (font (size 1.0 1.0)) (hide yes))) (pin "1") (pin "2")) (wire (pts (xy 111.76 118.11) (xy 111.76 113.03)) (stroke (width 0) (type default))) (global_label "VREG" (shape bidirectional) (at 111.76 113.03 270) (effects (font (size 0.9 0.9)))) (wire (pts (xy 111.76 125.73) (xy 111.76 130.81)) (stroke (width 0) (type default))) (global_label "VDD_A" (shape bidirectional) (at 111.76 130.81 90) (effects (font (size 0.9 0.9)))) (symbol (lib_id "power:PWR_FLAG") (at 132.08 116.84 0) (unit 1) (in_bom no) (on_board no) (dnp no) (property "Reference" "#FLG8" (at 138.43 111.76 0) (effects (font (size 1.0 1.0)) (hide yes))) (property "Value" "PWR_FLAG" (at 138.43 114.3 0) (effects (font (size 1.0 1.0)) (hide yes))) (property "Footprint" "" (at 132.08 116.84 0) (effects (font (size 1.0 1.0)) (hide yes))) (property "Datasheet" "" (at 132.08 116.84 0) (effects (font (size 1.0 1.0)) (hide yes))) (property "MPN" "" (at 132.08 116.84 0) (effects (font (size 1.0 1.0)) (hide yes))) (property "DesignNote" "" (at 132.08 116.84 0) (effects (font (size 1.0 1.0)) (hide yes))) (pin "1")) (wire (pts (xy 132.08 116.84) (xy 132.08 121.92)) (stroke (width 0) (type default))) (global_label "VDD_A" (shape bidirectional) (at 132.08 121.92 90) (effects (font (size 0.9 0.9)))) (symbol (lib_id "Device:R") (at 177.8 121.92 0) (unit 1) (in_bom yes) (on_board yes) (dnp no) (property "Reference" "R7" (at 184.15 113.03 0) (effects (font (size 1.0 1.0)))) (property "Value" "0R / CURRENT LINK" (at 184.15 115.57 0) (effects (font (size 1.0 1.0)))) (property "Footprint" "Resistor_SMD:R_0603_1608Metric" (at 177.8 121.92 0) (effects (font (size 1.0 1.0)) (hide yes))) (property "Datasheet" "" (at 177.8 121.92 0) (effects (font (size 1.0 1.0)) (hide yes))) (property "MPN" "" (at 177.8 121.92 0) (effects (font (size 1.0 1.0)) (hide yes))) (property "DesignNote" "" (at 177.8 121.92 0) (effects (font (size 1.0 1.0)) (hide yes))) (pin "1") (pin "2")) (wire (pts (xy 177.8 118.11) (xy 177.8 113.03)) (stroke (width 0) (type default))) (global_label "VREG" (shape bidirectional) (at 177.8 113.03 270) (effects (font (size 0.9 0.9)))) (wire (pts (xy 177.8 125.73) (xy 177.8 130.81)) (stroke (width 0) (type default))) (global_label "VDD_F" (shape bidirectional) (at 177.8 130.81 90) (effects (font (size 0.9 0.9)))) (symbol (lib_id "power:PWR_FLAG") (at 198.12 116.84 0) (unit 1) (in_bom no) (on_board no) (dnp no) (property "Reference" "#FLG9" (at 204.47 111.76 0) (effects (font (size 1.0 1.0)) (hide yes))) (property "Value" "PWR_FLAG" (at 204.47 114.3 0) (effects (font (size 1.0 1.0)) (hide yes))) (property "Footprint" "" (at 198.12 116.84 0) (effects (font (size 1.0 1.0)) (hide yes))) (property "Datasheet" "" (at 198.12 116.84 0) (effects (font (size 1.0 1.0)) (hide yes))) (property "MPN" "" (at 198.12 116.84 0) (effects (font (size 1.0 1.0)) (hide yes))) (property "DesignNote" "" (at 198.12 116.84 0) (effects (font (size 1.0 1.0)) (hide yes))) (pin "1")) (wire (pts (xy 198.12 116.84) (xy 198.12 121.92)) (stroke (width 0) (type default))) (global_label "VDD_F" (shape bidirectional) (at 198.12 121.92 90) (effects (font (size 0.9 0.9)))) (symbol (lib_id "Connector:TestPoint") (at 238.76 116.84 0) (unit 1) (in_bom yes) (on_board yes) (dnp no) (property "Reference" "TP1" (at 245.10999999999999 111.76 0) (effects (font (size 1.0 1.0)))) (property "Value" "VREG" (at 245.10999999999999 114.3 0) (effects (font (size 1.0 1.0)))) (property "Footprint" "TestPoint:TestPoint_Pad_D1.0mm" (at 238.76 116.84 0) (effects (font (size 1.0 1.0)) (hide yes))) (property "Datasheet" "" (at 238.76 116.84 0) (effects (font (size 1.0 1.0)) (hide yes))) (property "MPN" "" (at 238.76 116.84 0) (effects (font (size 1.0 1.0)) (hide yes))) (property "DesignNote" "" (at 238.76 116.84 0) (effects (font (size 1.0 1.0)) (hide yes))) (pin "1")) (wire (pts (xy 238.76 116.84) (xy 238.76 121.92)) (stroke (width 0) (type default))) (global_label "VREG" (shape bidirectional) (at 238.76 121.92 90) (effects (font (size 0.9 0.9)))) (symbol (lib_id "Connector:TestPoint") (at 261.62 116.84 0) (unit 1) (in_bom yes) (on_board yes) (dnp no) (property "Reference" "TP2" (at 267.97 111.76 0) (effects (font (size 1.0 1.0)))) (property "Value" "GND" (at 267.97 114.3 0) (effects (font (size 1.0 1.0)))) (property "Footprint" "TestPoint:TestPoint_Pad_D1.0mm" (at 261.62 116.84 0) (effects (font (size 1.0 1.0)) (hide yes))) (property "Datasheet" "" (at 261.62 116.84 0) (effects (font (size 1.0 1.0)) (hide yes))) (property "MPN" "" (at 261.62 116.84 0) (effects (font (size 1.0 1.0)) (hide yes))) (property "DesignNote" "" (at 261.62 116.84 0) (effects (font (size 1.0 1.0)) (hide yes))) (pin "1")) (wire (pts (xy 261.62 116.84) (xy 261.62 121.92)) (stroke (width 0) (type default))) (global_label "GND" (shape bidirectional) (at 261.62 121.92 90) (effects (font (size 0.9 0.9)))) (embedded_fonts no))
